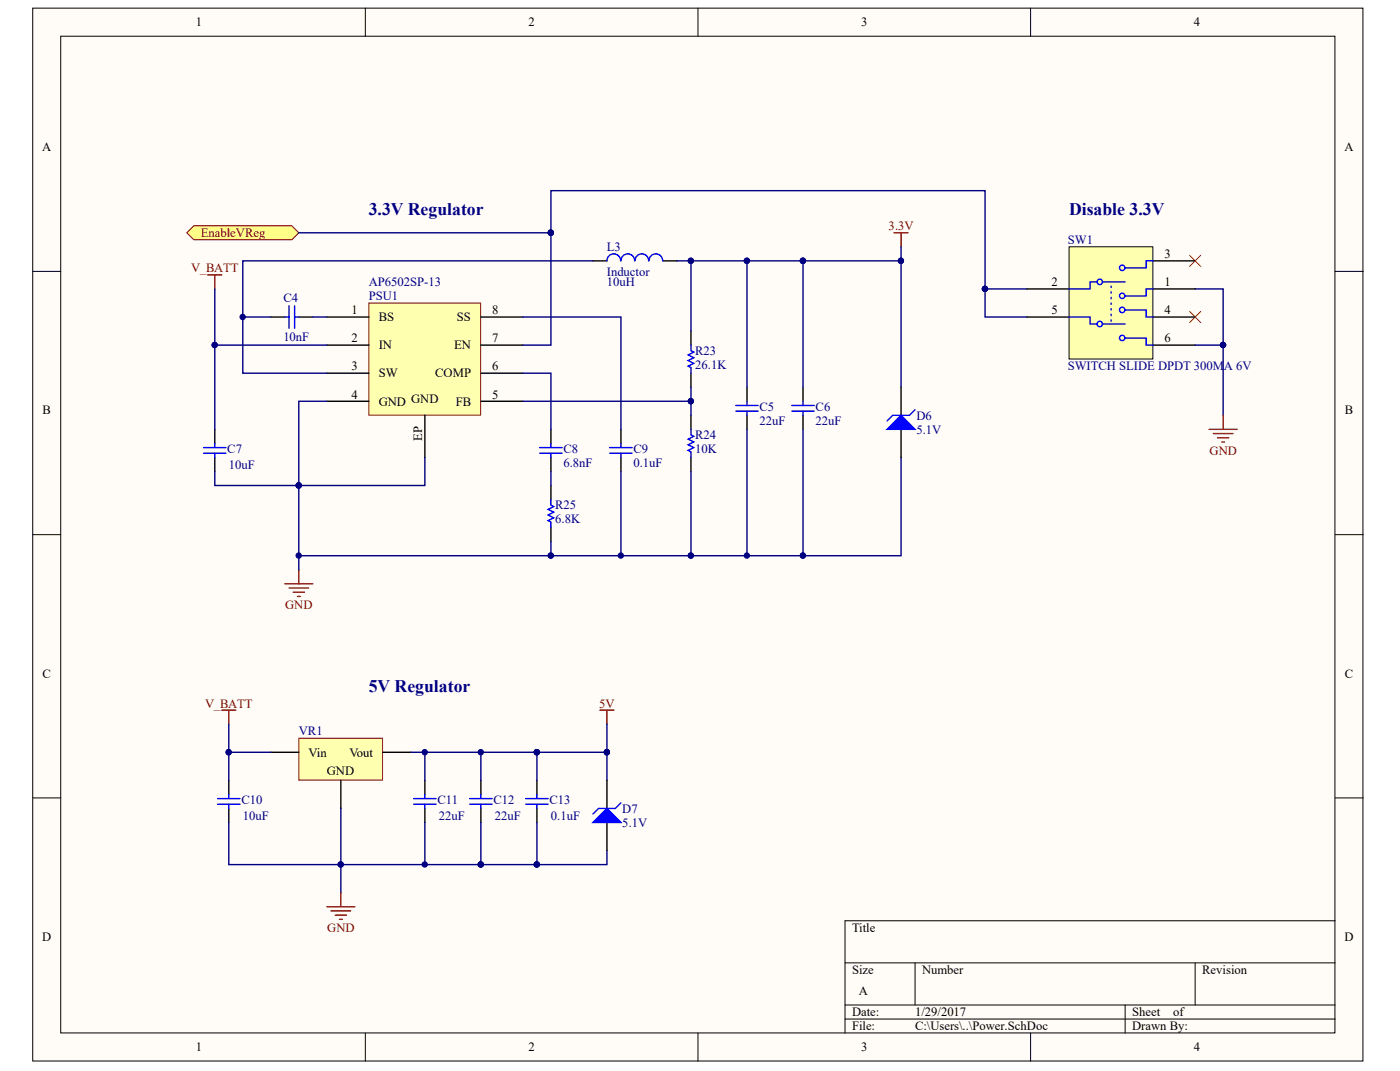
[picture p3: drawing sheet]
<svg xmlns="http://www.w3.org/2000/svg" width="271mm" height="207mm" viewBox="0 0 271 207" stroke-linecap="round" stroke-linejoin="round" font-family="sans-serif">
<g fill="#fffcf8" stroke="#000" stroke-width=".19">
<path d="M6.3 1.6h257.5v203.6h-257.5z"/>
<path d="M11.8 7h246.5v192.7h-246.5z"/>
</g>
<g fill="none" stroke="#000" stroke-width=".19">
<path d="M70.7 1.6v5.4M135.1 1.6v5.4M199.4 1.6v5.4M6.3 52.5h5.5M258.4 52.5h5.4M6.3 103.4h5.5M258.4 103.4h5.4M6.3 154.3h5.5M258.4 154.3h5.4M258.4 178h-94.9v21.7M70.7 199.7v5.5M135.1 199.7v5.5"/>
<path d="M163.5 186.2h94.9M163.5 194.3h94.9M163.5 197h94.9M177.1 186.2v8.1M199.4 199.7v5.5M217.7 194.3v5.4M231.3 186.2v8.1"/>
</g>
<path d="M71.4 58.6h21.6v21.7h-21.6z" fill="#ffffb0" stroke="#800000" stroke-width=".19"/>
<g fill="none" stroke="#000" stroke-width=".27">
<path d="M114.7 50.4h2.8M128.3 50.4h2.7M52.4 61.3h2.7M57.8 61.3h2.7M63.2 61.3h8.2M63.2 66.7h8.2M63.2 72.2h8.2M63.2 77.6h8.2M93.1 61.3h8.1M93.1 66.7h8.1M93.1 72.2h8.1M93.1 77.6h8.1"/>
<path d="M133.7 64v2.7M133.7 72.2v2.7M144.6 74.9v2.7M155.4 74.9v2.7M41.6 83v2.7M41.6 88.4v2.8M82.2 80.3v8.1M106.6 83v2.7M106.6 88.4v2.8M106.6 93.9v2.7M120.2 83v2.7M120.2 88.4v2.8"/>
<path d="M133.7 80.3v2.7M133.7 88.4v2.8M144.6 80.3v2.7M155.4 80.3v2.7M106.6 102v2.7"/>
</g>
<path d="M40.2 53.2h2.7M41.6 53.2v2.7M173 45h2.7M174.4 45v2.7M55.1 112.9h5.4M55.9 113.7h3.8M56.7 114.5h2.2M57.6 115.3h.5M57.8 110.2v2.7" fill="none" stroke="#800000" stroke-width=".27"/>
<g fill="none" stroke="#00f" stroke-width=".27">
<path d="M55.9 59.1v4.4M57 59.1v4.4M120.1 50.4a1.33 1.33 0 0 0-1.3-1.3 1.33 1.33 0 0 0-1.3 1.3M122.8 50.4a1.33 1.33 0 0 0-1.3-1.3 1.33 1.33 0 0 0-1.3 1.3M125.5 50.4a1.33 1.33 0 0 0-1.3-1.3 1.33 1.33 0 0 0-1.3 1.3M128.2 50.4a1.33 1.33 0 0 0-1.3-1.3 1.33 1.33 0 0 0-1.3 1.3M55.1 61.3h.8M57 61.3h.8M133.7 66.7v1.1l.6 .3-1.1 .5 1.1 .6-1.1 .5 1.1 .6-1.1 .5 .5 .3v1.1M142.4 78.4h4.3M142.4 79.5h4.3M144.6 77.6v.8"/>
<path d="M144.6 79.5v.8M153.2 78.4h4.4M153.2 79.5h4.4M155.4 77.6v.8M155.4 79.5v.8M39.4 86.5h4.3M39.4 87.6h4.3M41.6 85.7v.8M41.6 87.6v.8M104.4 86.5h4.4M104.4 87.6h4.4M106.6 96.6v1.1l.6 .2-1.1 .6 1.1 .5-1.1 .6 1.1 .5-1.1 .6 .5 .2v1.1"/>
<path d="M106.6 85.7v.8M106.6 87.6v.8M118 86.5h4.3M118 87.6h4.3M120.2 85.7v.8M120.2 87.6v.8M133.7 83v1.1l.6 .3-1.1 .5 1.1 .6-1.1 .5 1.1 .5-1.1 .6 .5 .3v1"/>
</g>
<path d="M37.5 43.7h19l1.3 1.3-1.3 1.4h-19l-1.4-1.4z" fill-rule="evenodd" fill="#ffff80" stroke="#800000" stroke-width=".19"/>
<g fill="none" stroke="#000080" stroke-width=".27">
<path d="M41.6 55.9v10.8M114.7 50.4h-67.7v21.8h16.2M131 50.4h2.7v13.6M133.7 50.4h10.9v24.5M47 61.3h5.4M60.5 61.3h2.7M63.2 77.6h-5.4v16.3h24.4v-5.5M63.2 66.7h-21.6v16.3M101.2 72.2h5.4v10.8M101.2 61.3h19v21.7M133.7 74.9v2.7h-32.5M133.7 77.6v2.7"/>
<path d="M41.6 91.2v2.7h16.2v16.3M106.6 91.2v2.7M120.2 91.2v16.2M133.7 91.2v16.2h-27.1M144.6 83v24.4M155.4 83v24.4h-21.7M106.6 104.7v2.7h-48.8"/>
</g>
<g fill="#000080" stroke="#000080" stroke-width=".19">
<circle cx="57.8" cy="93.9" r=".52"/>
<circle cx="41.5" cy="66.7" r=".52"/>
<circle cx="106.6" cy="107.4" r=".52"/>
<circle cx="57.8" cy="107.4" r=".52"/>
<circle cx="133.7" cy="77.6" r=".52"/>
<circle cx="47" cy="61.3" r=".52"/>
<circle cx="120.1" cy="107.4" r=".52"/>
<circle cx="133.7" cy="50.4" r=".52"/>
<circle cx="144.5" cy="50.4" r=".52"/>
<circle cx="144.5" cy="107.4" r=".52"/>
<circle cx="133.7" cy="107.4" r=".52"/>
<circle cx="155.4" cy="107.4" r=".52"/>
</g>
<path d="M57.8 142.7h16.2v8.1h-16.2z" fill="#ffffb0" stroke="#800000" stroke-width=".19"/>
<g fill="none" stroke="#000" stroke-width=".27">
<path d="M174.4 74.9v5.4M174.4 83v5.4M44.3 150.9v2.7M44.3 156.3v2.7M52.4 145.5h5.4M66 150.9v5.4M74.1 145.5h5.4M82.2 150.9v2.7M82.2 156.3v2.7M93.1 150.9v2.7M93.1 156.3v2.7M103.9 150.9v2.7"/>
<path d="M103.9 156.3v2.7M117.5 150.9v5.4M117.5 159v5.5"/>
</g>
<g fill="none" stroke="#800000" stroke-width=".27">
<path d="M234 83h5.4M234.8 83.8h3.8M235.6 84.6h2.2M236.4 85.5h.6M236.7 80.3v2.7M42.9 137.3h2.7M44.3 137.3v2.7M116.1 137.3h2.7M117.5 137.3v2.7M63.2 175.3h5.5M64.1 176.1h3.8M64.9 176.9h2.1"/>
<path d="M65.7 177.8h.5M66 172.6v2.7"/>
</g>
<g fill="none" stroke="#000080" stroke-width=".27">
<path d="M57.8 45h48.8M106.6 45v21.7h-5.4M106.6 45v-8.1h84v19M144.6 50.4h10.8M155.4 50.4v24.5M174.4 47.7v2.7h-19M174.4 50.4v24.5M190.6 55.9v5.4h8.2M190.6 55.9h8.2M231.3 55.9h5.4v24.4M174.4 88.4v19h-19M44.3 140v5.5h8.1"/>
<path d="M44.3 159v8.2h48.8M44.3 145.5v5.4M66 156.3v16.3M79.5 145.5h38M82.2 145.5v5.4M82.2 159v8.2M93.1 145.5v5.4M93.1 159v8.2M103.9 145.5v5.4M103.9 159v8.2M117.5 140v10.9M93.1 167.2h10.8"/>
<path d="M117.5 164.5v2.7h-13.6"/>
</g>
<g fill="#000080" stroke="#000080" stroke-width=".19">
<circle cx="44.2" cy="145.4" r=".52"/>
<circle cx="93" cy="145.4" r=".52"/>
<circle cx="93" cy="167.1" r=".52"/>
<circle cx="65.9" cy="167.1" r=".52"/>
<circle cx="103.9" cy="145.4" r=".52"/>
<circle cx="117.4" cy="145.4" r=".52"/>
<circle cx="155.4" cy="50.4" r=".52"/>
<circle cx="174.3" cy="50.4" r=".52"/>
<circle cx="82.2" cy="145.4" r=".52"/>
<circle cx="82.2" cy="167.1" r=".52"/>
<circle cx="144.5" cy="50.4" r=".52"/>
<circle cx="155.4" cy="107.4" r=".52"/>
<circle cx="103.9" cy="167.1" r=".52"/>
<circle cx="106.6" cy="45" r=".52"/>
<circle cx="190.6" cy="55.8" r=".52"/>
<circle cx="236.7" cy="66.7" r=".52"/>
</g>
<g fill="none" stroke="#00f" stroke-width=".27">
<path d="M177.1 79.2l-1.1 1.1h-3.3l-1 1.1M42.1 154.4h4.3M42.1 155.5h4.3M44.3 153.6v.8M44.3 155.5v.8M80.1 154.4h4.3M80.1 155.5h4.3M82.2 153.6v.8M82.2 155.5v.8M90.9 154.4h4.3M90.9 155.5h4.3M93.1 153.6v.8"/>
<path d="M93.1 155.5v.8M101.7 154.4h4.4M101.7 155.5h4.4M103.9 153.6v.8M103.9 155.5v.8M120.2 155.2l-1.1 1.1h-3.3l-1.1 1.1"/>
</g>
<path d="M230.2 49.4l2.2 2.1M232.4 49.4l-2.2 2.1M230.2 60.2l2.2 2.2M232.4 60.2l-2.2 2.2" fill="none" stroke="#f00" stroke-width=".19"/>
<g fill="#00f" stroke="#00f" stroke-width=".27">
<path d="M117.5 156.3l2.7 2.7h-5.5z"/>
<path d="M174.4 80.3l2.7 2.7h-5.4z"/>
</g>
<path d="M206.9 47.7h16.2v21.7h-16.2z" fill="#ffffb0" stroke="#000" stroke-width=".19"/>
<path d="M198.8 55.9h8.1M223.2 55.9h8.1M223.2 50.4h8.1M198.8 61.3h8.1M223.2 61.3h8.1M223.2 66.7h8.1" fill="none" stroke="#000" stroke-width=".27"/>
<g fill="none" stroke="#00f" stroke-width=".27">
<path d="M212.3 54.5h-1.3v1.4h-4.1M213.4 54.5h4.3M215 55.3v.3M215 56.4v.3M215 57.5v.3M215 58.6v.3M215 59.7v.2M217.7 59.9h4.1v1.4h1.4M223.2 50.4h-1.4v1.4h-4.1M223.2 55.9h-1.4v1.3h-4.1M206.9 61.3h4.1v1.4h1.3M213.4 62.7h4.3"/>
<path d="M215 60.8v.2M215 61.8v.3M217.7 65.4h4.1v1.3h1.4"/>
<circle cx="212.8" cy="54.5" r=".52"/>
<circle cx="217.2" cy="51.8" r=".52"/>
<circle cx="217.2" cy="59.9" r=".52"/>
<circle cx="217.2" cy="57.2" r=".52"/>
<circle cx="212.8" cy="62.6" r=".52"/>
<circle cx="217.2" cy="65.3" r=".52"/>
</g>
<path d="M231.3 66.7h5.4" fill="none" stroke="#000080" stroke-width=".27"/>
<circle cx="236.7" cy="66.7" r=".52" fill="#000080" stroke="#000080" stroke-width=".19"/>
<g font-size="3.4" fill="#000080">
<text x="71.4" y="41.5">3.3V Regulator</text>
<text x="206.9" y="41.5">Disable 3.3V</text>
<text x="71.4" y="133.8">5V Regulator</text>
</g>
<g font-size="2.4">
<text x="37.9" y="5.1">1</text>
<text x="102.3" y="5.1">2</text>
<text x="166.7" y="5.1">3</text>
<text x="231" y="5.1">4</text>
<text x="8.1" y="29.2">A</text>
<text x="260.2" y="29.2">A</text>
<text x="225.3" y="49.9">3</text>
<text x="203.5" y="55.3">2</text>
<text x="225.3" y="55.3">1</text>
<text x="68" y="60.8">1</text>
<text x="73.3" y="62.1">BS</text>
<text x="88.4" y="62.1">SS</text>
<text x="95.2" y="60.8">8</text>
<text x="203.5" y="60.8">5</text>
<text x="225.3" y="60.8">4</text>
<text x="68" y="66.2">2</text>
<text x="68" y="71.6">3</text>
<text x="73.3" y="67.5">IN</text>
<text x="87.9" y="67.5">EN</text>
<text x="95.2" y="71.6">6</text>
<text x="95.2" y="66.2">7</text>
<text x="225.3" y="66.2">6</text>
<text x="68" y="77.1">4</text>
<text x="73.3" y="73">SW</text>
<text x="84.2" y="73">COMP</text>
<text x="95.2" y="77.1">5</text>
<text x="8.2" y="80.1">B</text>
<text x="73.3" y="78.4">GND GND</text>
<text x="88.2" y="78.4">FB</text>
<text x="260.3" y="80.1">B</text>
<text x="81.7" y="85.3" transform="rotate(-90 81.7 85.3)">EP</text>
<text x="8.2" y="131">C</text>
<text x="260.3" y="131">C</text>
<text x="59.7" y="146.3">Vin</text>
<text x="63.2" y="149.8">GND</text>
<text x="67.6" y="146.3">Vout</text>
<text x="8.1" y="181.9">D</text>
<text x="164.9" y="180.2">Title</text>
<text x="260.2" y="181.9">D</text>
<text x="164.9" y="188.3">Size</text>
<text x="178.4" y="188.3">Number</text>
<text x="232.6" y="188.3">Revision</text>
<text x="164.9" y="196.5">Date:</text>
<text x="166.2" y="192.4">A</text>
<text x="177.1" y="196.5">1/29/2017</text>
<text x="219.1" y="196.5">Sheet</text>
<text x="227" y="196.5">of</text>
<text x="37.9" y="203.3">1</text>
<text x="102.3" y="203.3">2</text>
<text x="164.9" y="199.2">File:</text>
<text x="166.7" y="203.3">3</text>
<text x="177.1" y="199.2">C:\Users\..\Power.SchDoc</text>
<text x="219.1" y="199.2">Drawn By:</text>
<text x="231" y="203.3">4</text>
</g>
<g font-size="2.4" fill="#800000">
<text x="38.8" y="45.9">EnableVReg</text>
<text x="172" y="44.5">3.3V</text>
<text x="37" y="52.6">V_BATT</text>
<text x="234.1" y="87.9">GND</text>
<text x="55.2" y="117.8">GND</text>
<text x="39.7" y="136.8">V_BATT</text>
<text x="116" y="136.8">5V</text>
<text x="63.3" y="180.2">GND</text>
</g>
<g font-size="2.4" fill="#000080">
<text x="206.6" y="47.2">SW1</text>
<text x="117.4" y="48.6">L3</text>
<text x="117.4" y="53.4">Inductor</text>
<text x="54.8" y="58.3">C4</text>
<text x="71.4" y="58">PSU1</text>
<text x="71.4" y="55.3">AP6502SP-13</text>
<text x="117.4" y="55.3">10uH</text>
<text x="54.8" y="65.9">10nF</text>
<text x="134.5" y="71.4">26.1K</text>
<text x="134.5" y="68.6">R23</text>
<text x="206.6" y="71.6">SWITCH SLIDE DPDT 300MA 6V</text>
<text x="147" y="82.2">22uF</text>
<text x="147" y="79.5">C5</text>
<text x="157.8" y="82.2">22uF</text>
<text x="157.8" y="79.5">C6</text>
<text x="177.3" y="81.1">D6</text>
<text x="177.3" y="83.9">5.1V</text>
<text x="44" y="87.7">C7</text>
<text x="109" y="87.7">C8</text>
<text x="122.6" y="87.7">C9</text>
<text x="134.5" y="87.7">10K</text>
<text x="134.5" y="84.9">R24</text>
<text x="44.3" y="90.7">10uF</text>
<text x="109" y="90.4">6.8nF</text>
<text x="122.6" y="90.4">0.1uF</text>
<text x="107.4" y="101.2">6.8K</text>
<text x="107.4" y="98.5">R25</text>
<text x="57.8" y="142.2">VR1</text>
<text x="46.7" y="155.5">C10</text>
<text x="84.7" y="155.5">C11</text>
<text x="95.5" y="155.5">C12</text>
<text x="106.3" y="155.5">C13</text>
<text x="47" y="158.5">10uF</text>
<text x="84.9" y="158.5">22uF</text>
<text x="95.8" y="158.5">22uF</text>
<text x="106.6" y="158.5">0.1uF</text>
<text x="120.4" y="157.1">D7</text>
<text x="120.4" y="159.9">5.1V</text>
</g>
</svg>
